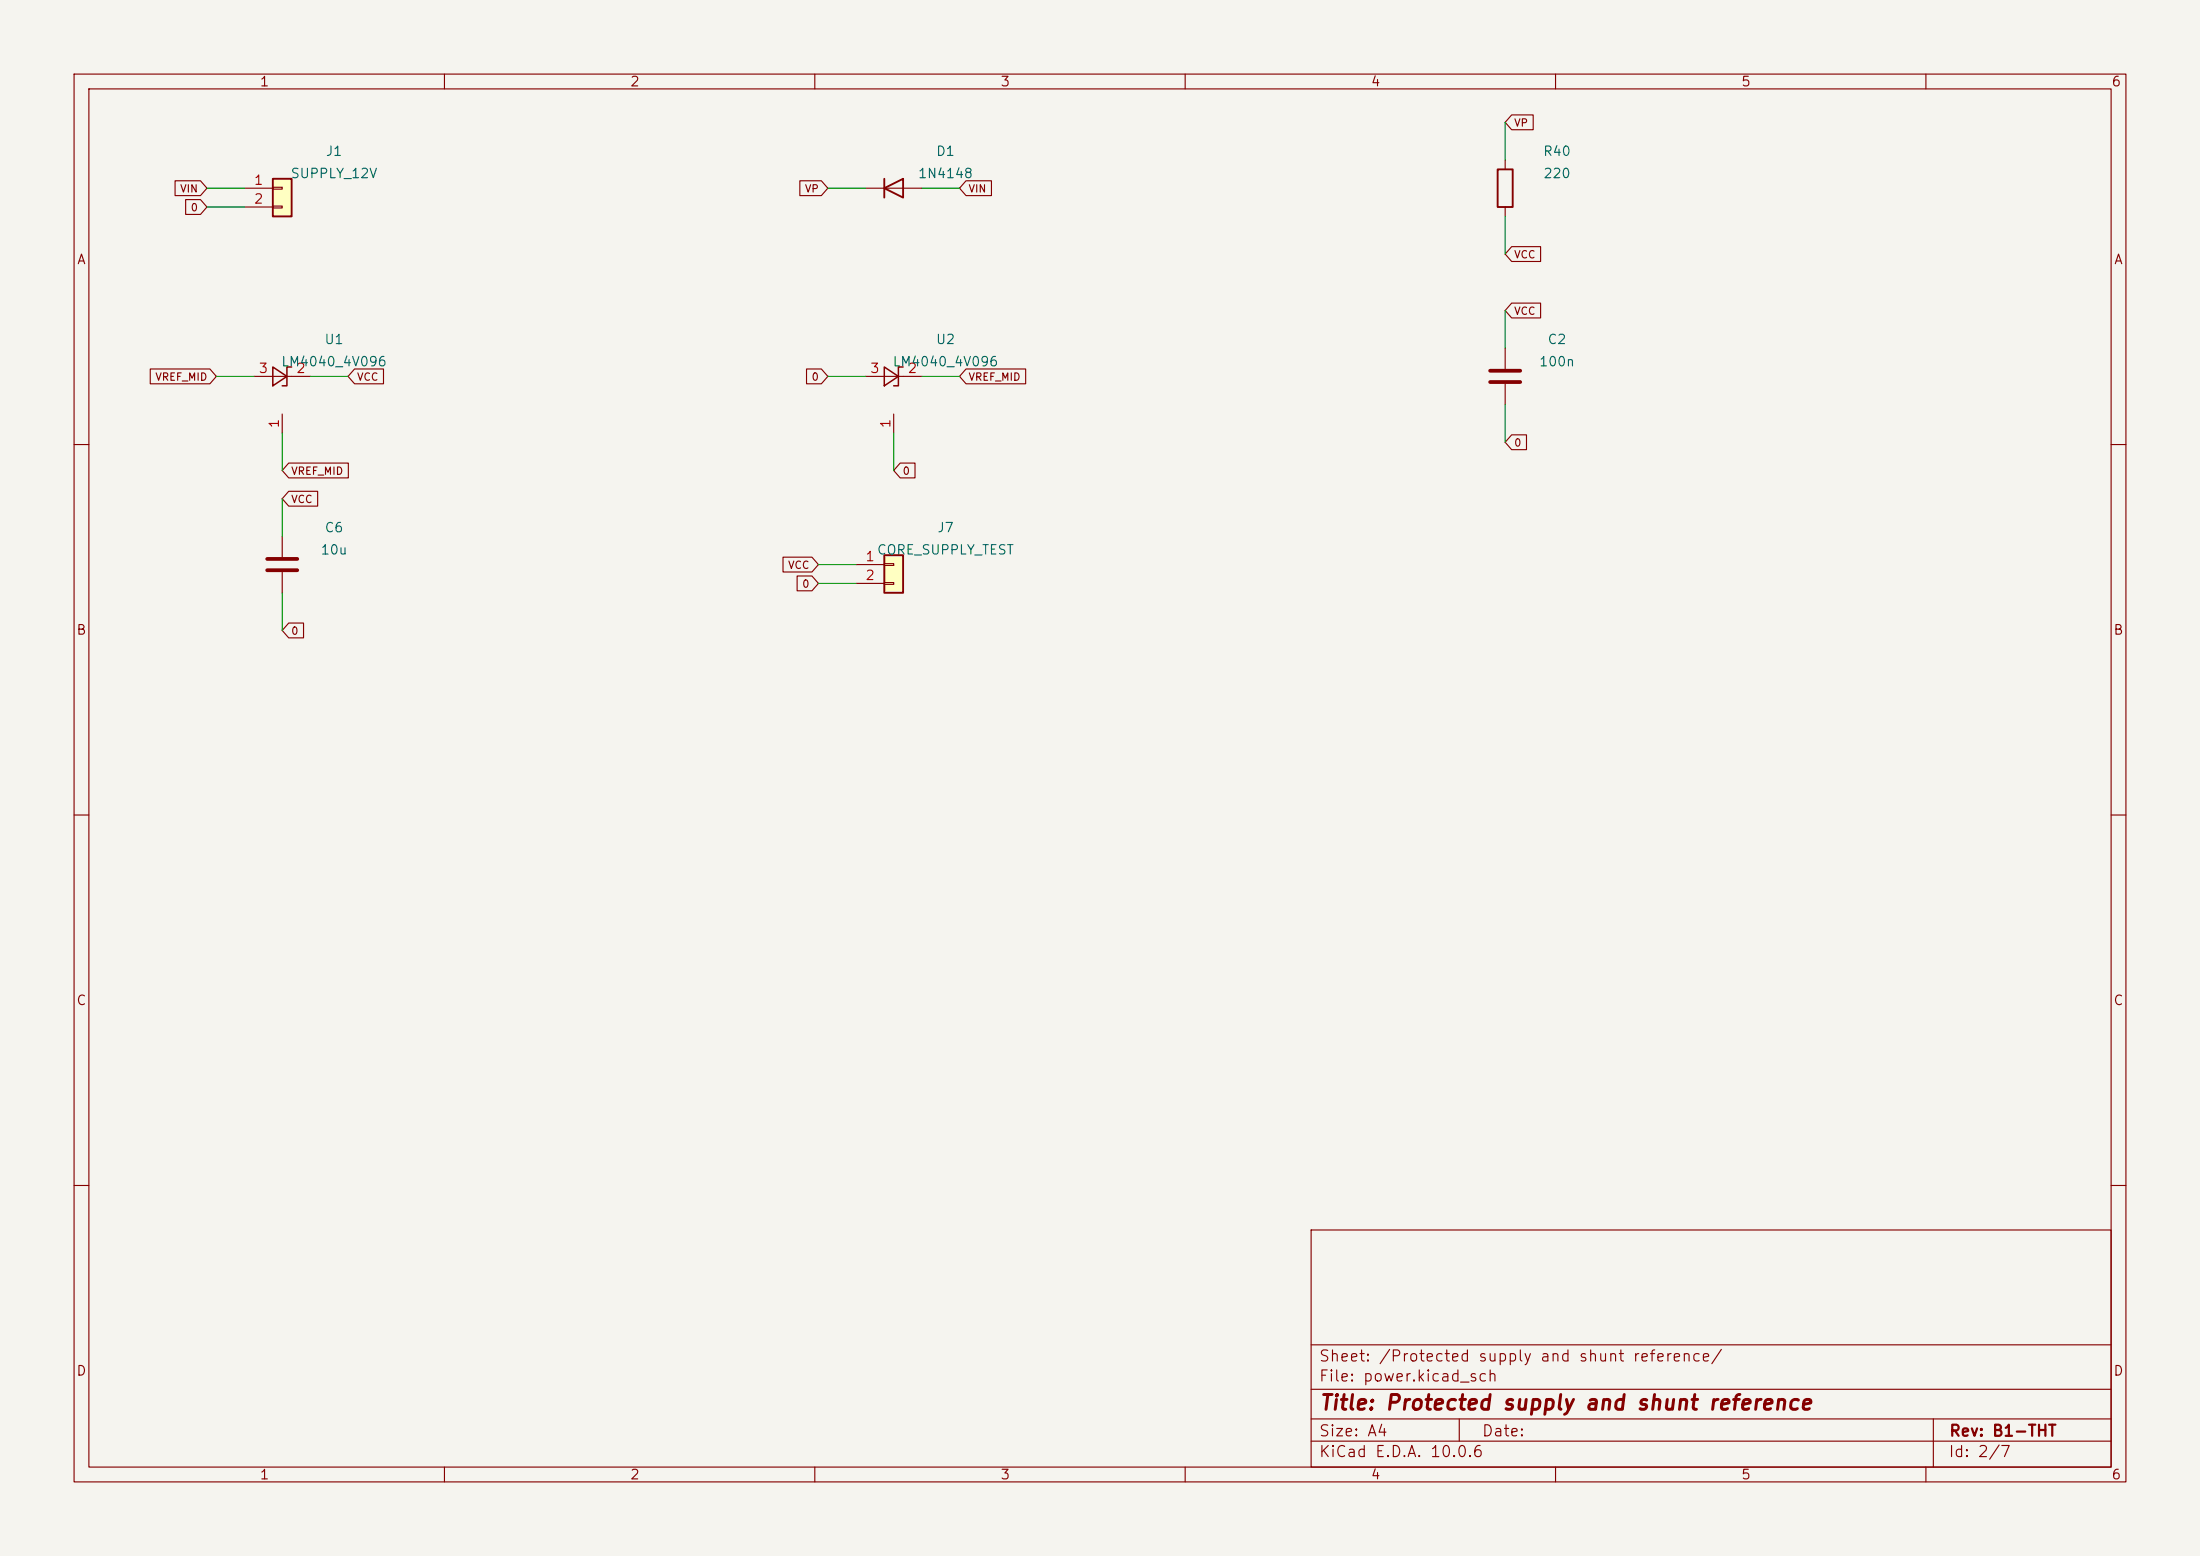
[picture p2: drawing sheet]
<svg xmlns="http://www.w3.org/2000/svg" width="297mm" height="210mm" viewBox="0 0 297 210" stroke-linecap="round" stroke-linejoin="round" font-family="sans-serif">
<path d="M0 0h297v210h-297z" fill="#f5f4ef" stroke="#f5f4ef" stroke-width=".14"/>
<g fill="none" stroke="#840000" stroke-width=".15">
<path d="M10 10h277v190h-277zM12 12h273v186h-273zM60 10v2M110 10v2M160 10v2M210 10v2M260 10v2M116.8 25.4h7.7M203.2 21.6v1.3M203.2 27.9v1.3M34.3 50.8h7.6M38.1 55.9v2.5"/>
<path d="M116.8 50.8h7.7M120.6 55.9v2.5M203.2 47v2.8M203.2 51.8v2.8M10 60h2M38.1 72.4v2.8M38.1 77.2v2.8M285 60h2M10 110h2M285 110h2M10 160h2M177 166h108v32h-108z"/>
<path d="M285 160h2M60 198v2M110 198v2M160 198v2M177 194.5h108M177 191.5h108M177 187.5h108M177 181.5h108M197 191.5v3M210 198v2M260 198v2M261 191.5v6.5"/>
</g>
<path d="M119.4 25.4l2.5-1.3v2.6zM119.4 24.1v2.6M202.2 22.9h2v5h-2z" fill="none" stroke="#840000" stroke-width=".25"/>
<path d="M36.8 49.5l1.9 1.3-1.9 1.3zM39.4 49.5h-.7v2.6h-.6M119.4 49.5l1.9 1.3-1.9 1.3zM121.9 49.5h-.6v2.6h-.7" fill="none" stroke="#840000" stroke-width=".2"/>
<path d="M201.2 50h4M201.2 51.6h4M36.1 75.4h4M36.1 77h4" fill="none" stroke="#840000" stroke-width=".51"/>
<path d="M36.8 24.1h2.6v5.1h-2.6z" fill="#ffffc2"/>
<path d="M36.8 24.1h2.6v5.1h-2.6z" fill="none" stroke="#840000" stroke-width=".25"/>
<path d="M33 25.4h3.8M33 27.9h3.8M36.8 25.3h1.3v.2h-1.3zM36.8 27.8h1.3v.3h-1.3z" fill="none" stroke="#840000" stroke-width=".15"/>
<path d="M119.4 74.9h2.5v5.1h-2.5z" fill="#ffffc2"/>
<path d="M119.4 74.9h2.5v5.1h-2.5z" fill="none" stroke="#840000" stroke-width=".25"/>
<g fill="none" stroke="#840000" stroke-width=".15">
<path d="M204.1 15.5h2.9v2h-2.9l-.9-1zM23.6 24.4h3.5l.8 1-.8 1h-3.5zM25.1 26.9h2l.8 1-.8 1h-2zM108 24.4h2.9l.9 1-.9 1h-2.9zM130.4 24.4h3.4v2h-3.4l-.9-1zM204.1 33.3h3.9v2h-3.9l-.9-1zM20.3 49.8h8l.9 1-.9 1h-8zM47.9 49.8h3.9v2h-3.9l-.9-1zM108.9 49.8h2l.9 1-.9 1h-2zM130.4 49.8h8.1v2h-8.1l-.9-1zM204.1 40.9h3.9v2h-3.9l-.9-1zM204.1 58.7h2v2h-2l-.9-1z"/>
<path d="M39 66.3h3.9v2h-3.9l-.9-1zM39 62.5h8v2h-8l-.9-1zM105.7 75.2h3.9l.9 1-.9 1h-3.9zM107.6 77.7h2l.9 1-.9 1h-2zM115.6 76.2h3.8M115.6 78.7h3.8M119.4 76.1h1.2v.2h-1.2zM119.4 78.6h1.2v.3h-1.2zM121.5 62.5h2v2h-2l-.9-1zM39 84.1h2v2h-2l-.9-1z"/>
</g>
<g fill="none" stroke="#009600" stroke-width=".15">
<path d="M203.2 16.5v5.1M27.9 25.4h5.1M27.9 27.9h5.1M111.8 25.4h5M124.5 25.4h5M203.2 29.2v5.1M29.2 50.8h5.1M38.1 58.4v5.1M41.9 50.8h5.1M111.8 50.8h5M120.6 58.4v5.1M124.5 50.8h5"/>
<path d="M203.2 41.9v5.1M203.2 54.6v5.1M38.1 67.3v5.1M110.5 78.7h5.1M110.5 76.2h5.1M38.1 80v5.1"/>
</g>
<text font-size="2" fill="#840000" x="178" y="190.8">Title: Protected supply and shunt reference</text>
<g font-size="1.5" fill="#840000">
<text x="178" y="184.1">Sheet: /Protected supply and shunt reference/</text>
<text x="178" y="186.8">File: power.kicad_sch</text>
<text x="178" y="197">KiCad E.D.A. 10.0.6</text>
<text x="178" y="194.2">Size: A4</text>
<text x="200" y="194.2">Date:</text>
<text x="263" y="197">Id: 2/7</text>
<text x="263" y="194.2">Rev: B1-THT</text>
</g>
<g font-size="1.3" fill="#840000">
<text x="35" y="12">1</text>
<text x="85" y="12">2</text>
<text x="135" y="12">3</text>
<text x="185" y="12">4</text>
<text x="235" y="12">5</text>
<text x="285" y="12">6</text>
<text x="10.3" y="36">A</text>
<text x="285.3" y="36">A</text>
<text x="10.2" y="86">B</text>
<text x="285.2" y="86">B</text>
<text x="10.2" y="136">C</text>
<text x="285.2" y="136">C</text>
<text x="10.2" y="186">D</text>
<text x="285.2" y="186">D</text>
<text x="35" y="200">1</text>
<text x="85" y="200">2</text>
<text x="135" y="200">3</text>
<text x="185" y="200">4</text>
<text x="235" y="200">5</text>
<text x="285" y="200">6</text>
</g>
<g font-size="1.3" fill="#006464">
<text x="43.9" y="21.4">J1</text>
<text x="126.3" y="21.4">D1</text>
<text x="208.2" y="21.4">R40</text>
<text x="39.1" y="24.4">SUPPLY_12V</text>
<text x="123.8" y="24.4">1N4148</text>
<text x="208.3" y="24.4">220</text>
<text x="43.7" y="46.8">U1</text>
<text x="126.3" y="46.8">U2</text>
<text x="208.8" y="46.8">C2</text>
<text x="37.9" y="49.8">LM4040_4V096</text>
<text x="120.4" y="49.8">LM4040_4V096</text>
<text x="207.7" y="49.8">100n</text>
<text x="43.2" y="75.2">10u</text>
<text x="43.7" y="72.2">C6</text>
<text x="118.3" y="75.2">CORE_SUPPLY_TEST</text>
<text x="126.4" y="72.2">J7</text>
</g>
<g font-size="1.3" fill="#a90000">
<text x="34.2" y="25.3">1</text>
<text x="34.2" y="27.8">2</text>
<text x="34.8" y="50.7">3</text>
<text x="39.9" y="50.7">2</text>
<text x="117.4" y="50.7">3</text>
<text x="122.5" y="50.7">2</text>
<text x="38" y="57.9" transform="rotate(-90 38 57.9)">1</text>
<text x="120.5" y="57.9" transform="rotate(-90 120.5 57.9)">1</text>
<text x="116.7" y="76.1">1</text>
<text x="116.7" y="78.6">2</text>
</g>
<g font-size="1" fill="#840000">
<text x="204.3" y="17.3">VP</text>
<text x="24.2" y="26.2">VIN</text>
<text x="25.7" y="28.8">0</text>
<text x="108.6" y="26.2">VP</text>
<text x="130.7" y="26.2">VIN</text>
<text x="204.3" y="35.1">VCC</text>
<text x="204.3" y="42.7">VCC</text>
<text x="20.9" y="51.6">VREF_MID</text>
<text x="48.1" y="51.6">VCC</text>
<text x="109.5" y="51.6">0</text>
<text x="130.7" y="51.6">VREF_MID</text>
<text x="39.2" y="64.3">VREF_MID</text>
<text x="121.8" y="64.3">0</text>
<text x="204.3" y="60.5">0</text>
<text x="39.2" y="68.1">VCC</text>
<text x="106.3" y="77">VCC</text>
<text x="108.2" y="79.6">0</text>
<text x="39.2" y="85.9">0</text>
</g>
</svg>
